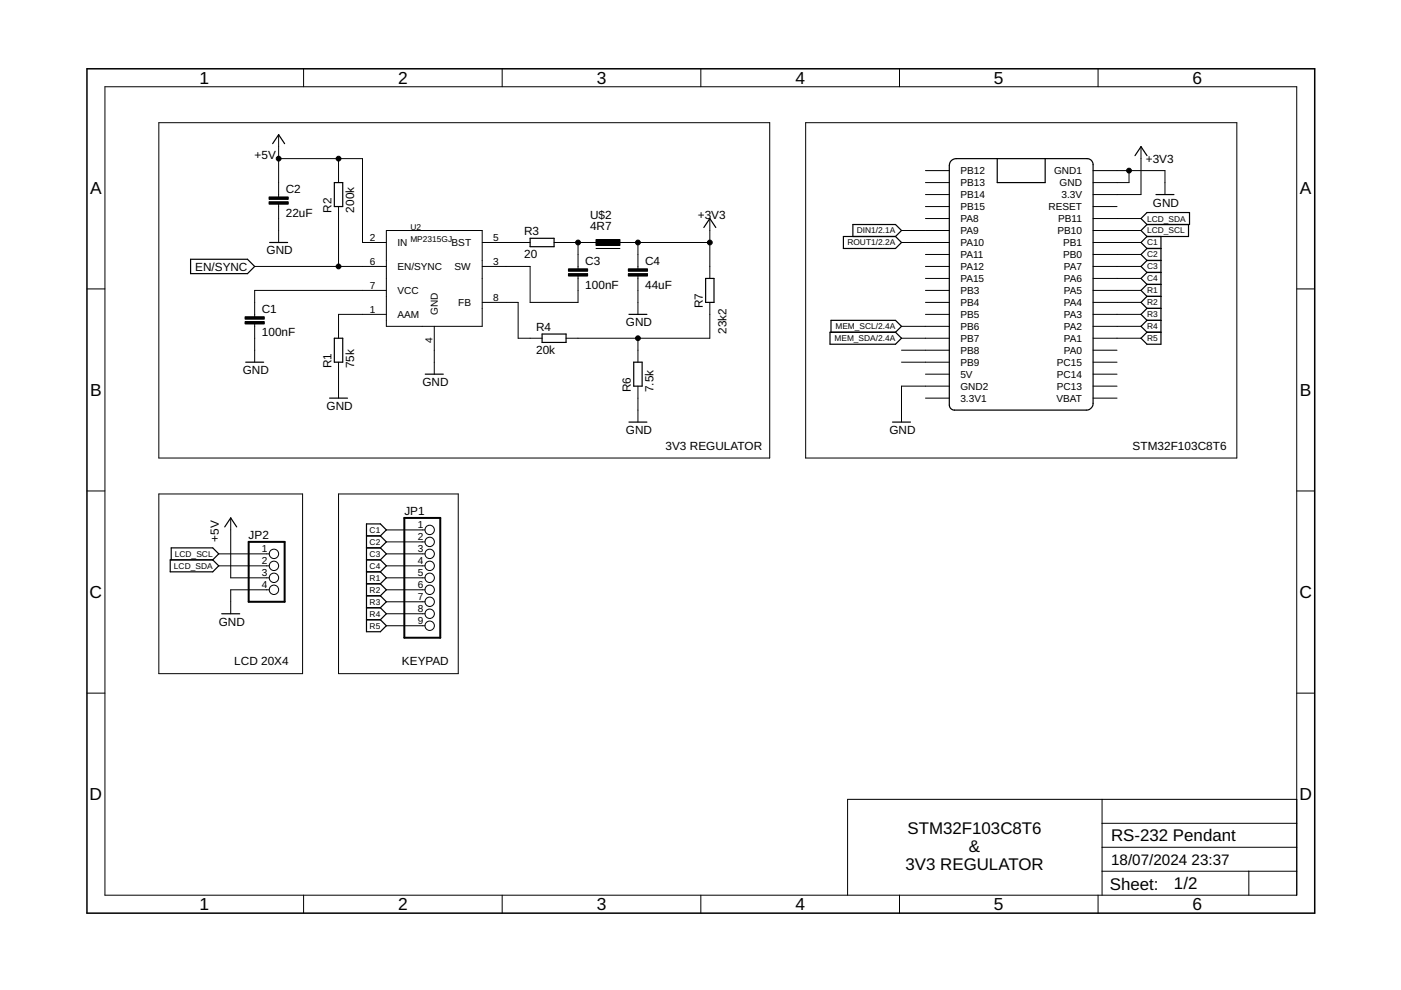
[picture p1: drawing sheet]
<svg xmlns="http://www.w3.org/2000/svg" width="297mm" height="210mm" viewBox="0 0 297 210" stroke-linecap="round" stroke-linejoin="round" font-family="sans-serif">
<g fill="none" stroke="#000" stroke-width=".25">
<path d="M57.8 30.5l1.3-1.9 1.2 1.9M70.9 38.7h1.8v5.1h-1.8zM201.6 34.2l.5-.4 .6-.2h27.8l.8 .3 .3 .5 .2 .5v50.6l-.2 .6-.7 .7-.6 .2h-27.9l-.6-.2-.4-.4-.1-.5v-50.8zM211.4 33.6v5.1h10.2v-5.1M240.6 33l1.3-1.9 1.3 1.9M40.4 55h12.1l1.5 1.5-1.5 1.5h-12.1zM57.2 51.4h3.8M112.4 50.5h5.1v1.8h-5.1zM149.2 48.2l1.3-1.9 1.3 1.9M149.6 59h1.8v5.1h-1.8zM178.8 50.1h11.1l1.2 1.3-1.2 1.3h-11.1zM180.8 50.1v-2.5h9.1l1.2 1.3-1.2 1.2"/>
<path d="M241.9 46.3l1.3-1.2h9v2.5h-9zM243.2 50.1l-1.3 1.3 1.3 1.3M243.2 52.7h2.9M243.2 52.7l-1.3 1.3 1.3 1.2M243.2 55.2h2.9M243.2 55.2l-1.3 1.3 1.3 1.3M243.2 57.8h2.9M243.2 57.8l-1.3 1.2 1.3 1.3M243.2 47.6l-1.3 1.3 1.3 1.2M245.1 41.3h3.8M246.1 50.1v22.9h-2.9l-1.3-1.3 1.3-1.3M252 47.6v2.5h-8.8"/>
<path d="M52.1 76.8h3.8M70.9 71.7h1.8v5.1h-1.8zM90.2 79.3h3.8M114.9 70.8h5.1v1.8h-5.1zM133.3 66.7h3.9M134.4 76.8h1.7v5.1h-1.7zM176 70.4h13.9l1.2 1.3-1.2 1.3h-13.9zM176.2 70.4v-2.5h13.7l1.2 1.3-1.2 1.2M243.2 70.4h2.9M243.2 67.9h2.9M243.2 60.3h2.9M243.2 60.3l-1.3 1.3 1.3 1.2"/>
<path d="M243.2 62.8h2.9M243.2 62.8l-1.3 1.3 1.3 1.3M243.2 65.4h2.9M243.2 65.4l-1.3 1.3 1.3 1.2M243.2 67.9l-1.3 1.3 1.3 1.2M69.9 84.4h3.8M133.3 89.5h3.9M189.2 89.5h3.8M36.1 118.7h9l1.3 1.3-1.3 1.2h-9zM36.3 118.7v-2.5h8.8l1.3 1.2-1.3 1.3M47.6 111.7l1.3-1.9 1.3 1.9M77.7 113.6h2.9"/>
<path d="M77.7 116.2h2.9M77.7 118.7h2.9M80.6 113.6l1.3-1.2-1.3-1.3h-2.9v22.8h2.9l1.3-1.2-1.3-1.3M80.6 113.6l1.3 1.3-1.3 1.3M80.6 116.2l1.3 1.2-1.3 1.3M80.6 118.7l1.3 1.3-1.3 1.2M47 130.1h3.8M77.7 121.2h2.9M77.7 123.8h2.9M77.7 126.3h2.9M77.7 128.9h2.9M77.7 131.4h2.9"/>
<path d="M80.6 121.2l1.3 1.3-1.3 1.3M80.6 123.8l1.3 1.3-1.3 1.2M80.6 126.3l1.3 1.3-1.3 1.3M80.6 128.9l1.3 1.2-1.3 1.3"/>
</g>
<g fill="none" stroke="#000" stroke-width=".21">
<path d="M22.2 18.4h252.7v171.4h-252.7zM64.4 14.6v3.8M106.5 14.6v3.8M148.6 14.6v3.8M190.7 14.6v3.8M232.8 14.6v3.8M33.7 26h129.5v71.1h-129.5zM59.1 33.6h17.8v17.8h5M59.1 28.6v13.2M71.8 33.6v5.1M170.8 26h91.4v71.1h-91.4zM196.2 36.2h5.1"/>
<path d="M196.2 38.7h5.1M231.8 36.2h15.2v5.1M239.4 36.2v2.5h-7.6M241.9 31.1v10.2h-10.1M54 56.5h27.9M59.1 43.3v8.1M71.8 43.8v12.7M81.9 48.9h20.3v20.3h-20.3zM102.2 51.4h10.2M102.2 56.5h10.2v7.6h10.2v-5.6M117.5 51.4h10.1M122.6 51.4v5.6"/>
<path d="M126.4 52.7h5M130.2 51.4h20.3M135.3 51.4v5.6M135.3 58.5v8.2M150.5 46.3v12.7M191.1 48.9h10.2M191.1 51.4h10.2M196.2 41.3h5.1M196.2 43.8h5.1M196.2 46.3h5.1M196.2 54h5.1M196.2 56.5h5.1"/>
<path d="M196.2 59h5.1M231.8 43.8h5M231.8 46.3h10.1M231.8 48.9h10.1M231.8 51.4h10.1M231.8 54h10.1M231.8 56.5h10.1M231.8 59h10.1M18.4 61.3h3.8M54 68.7v8.1M71.8 76.8v7.6M81.9 66.7h-10.1v5"/>
<path d="M81.9 61.6h-27.9v5.6M92.1 69.2v10.1M102.2 64.1h7.7v7.6h5M135.3 71.7v5.1M150.5 64.1v7.6h-30.5M191.1 69.2h10.2M191.1 71.7h10.2M191.1 74.3h10.2M191.1 76.8h10.2M196.2 61.6h5.1M196.2 64.1h5.1M196.2 66.7h5.1"/>
<path d="M196.2 79.3h5.1M231.8 61.6h10.1M231.8 64.1h10.1M231.8 66.7h10.1M231.8 69.2h10.1M231.8 71.7h10.1M231.8 74.3h5M231.8 76.8h5M231.8 79.3h5M274.9 61.3h3.8M135.3 81.9v7.6M196.2 84.4h5.1"/>
<path d="M201.3 81.9h-10.2v7.6M231.8 81.9h5M231.8 84.4h5M18.4 104.1h3.8M33.7 104.7h30.5v38.1h-30.5zM46.4 117.4h10.7M46.4 120h10.7M48.9 109.8v12.7h8.2M71.8 104.7h25.4v38.1h-25.4zM81.9 112.4h8.2M81.9 114.9h8.2M81.9 117.4h8.2"/>
<path d="M81.9 120h8.2M274.9 104.1h3.8M57.1 125.1h-8.2v5M81.9 122.5h8.2M81.9 125.1h8.2M81.9 127.6h8.2M81.9 130.1h8.2M81.9 132.7h8.2M18.4 147h3.8M274.9 147h3.8M233.7 169.5v20.3M233.7 179.6h41.2"/>
<path d="M233.7 174.6h41.2M274.9 169.5h-95.2v20.3M64.4 189.8v3.8M106.5 189.8v3.8M148.6 189.8v3.8M190.7 189.8v3.8M232.8 189.8v3.8M233.7 184.7h41.2M264.8 184.7v5.1"/>
<circle cx="58.1" cy="117.4" r=".99"/>
<circle cx="58.1" cy="120" r=".99"/>
<circle cx="91.1" cy="117.4" r=".99"/>
<circle cx="91.1" cy="112.4" r=".99"/>
<circle cx="91.1" cy="120" r=".99"/>
<circle cx="91.1" cy="114.9" r=".99"/>
<circle cx="58.1" cy="122.5" r=".99"/>
<circle cx="58.1" cy="125.1" r=".99"/>
<circle cx="91.1" cy="127.6" r=".99"/>
<circle cx="91.1" cy="130.1" r=".99"/>
<circle cx="91.1" cy="122.5" r=".99"/>
<circle cx="91.1" cy="125.1" r=".99"/>
<circle cx="91.1" cy="132.7" r=".99"/>
</g>
<path d="M18.4 14.6h260.3v179h-260.3z" fill="none" stroke="#000" stroke-width=".32"/>
<path d="M57 42.8h4.1v.5h-4.1zM57 41.8h4.1v.5h-4.1zM120.5 58h4.1v.5h-4.1zM120.5 57h4.1v.5h-4.1zM126.4 50.8h5v1.2h-5zM133.2 58h4.1v.5h-4.1zM133.2 57h4.1v.5h-4.1zM52 68.2h4v.5h-4zM52 67.2h4v.5h-4z" fill="#000" stroke="#000" stroke-width=".21"/>
<path d="M52.7 114.9h7.6v12.7h-7.6zM85.7 109.8h7.6v25.4h-7.6z" fill="none" stroke="#000" stroke-width=".42"/>
<g fill="#000" stroke="#000" stroke-width=".21">
<circle cx="59.1" cy="33.6" r=".51"/>
<circle cx="71.8" cy="33.6" r=".51"/>
<circle cx="239.4" cy="36.2" r=".51"/>
<circle cx="71.8" cy="56.5" r=".51"/>
<circle cx="122.6" cy="51.4" r=".51"/>
<circle cx="135.3" cy="51.4" r=".51"/>
<circle cx="150.5" cy="51.4" r=".51"/>
<circle cx="135.3" cy="71.7" r=".51"/>
</g>
<g font-size="3.7">
<text x="42.3" y="17.8">1</text>
<text x="84.4" y="17.8">2</text>
<text x="126.5" y="17.8">3</text>
<text x="168.6" y="17.8">4</text>
<text x="210.7" y="17.8">5</text>
<text x="252.9" y="17.8">6</text>
<text x="19.1" y="41.1">A</text>
<text x="275.6" y="41.1">A</text>
<text x="19.1" y="84">B</text>
<text x="275.6" y="84">B</text>
<text x="19" y="126.8">C</text>
<text x="275.5" y="126.8">C</text>
<text x="19" y="169.7">D</text>
<text x="275.5" y="169.7">D</text>
<text x="42.3" y="193">1</text>
<text x="84.4" y="193">2</text>
<text x="126.5" y="193">3</text>
<text x="168.6" y="193">4</text>
<text x="210.7" y="193">5</text>
<text x="252.9" y="193">6</text>
</g>
<g font-size="3.6">
<text x="192.4" y="176.9">STM32F103C8T6</text>
<text x="235.6" y="178.4">RS-232 Pendant</text>
<text x="192" y="184.5">3V3 REGULATOR</text>
<text x="205.4" y="180.7">&amp;</text>
<text x="235.3" y="188.7">Sheet:</text>
<text x="248.9" y="188.5">1/2</text>
</g>
<g font-size="3.2">
<text x="235.6" y="183.5">18/07/2024</text>
<text x="252.6" y="183.5">23:37</text>
</g>
<g font-size="2.5">
<text x="54" y="33.6">+5V</text>
<text x="242.9" y="34.6">+3V3</text>
<text x="60.6" y="40.9">C2</text>
<text x="60.6" y="45.9">22uF</text>
<text x="70.3" y="45.1" transform="rotate(-90 70.3 45.1)">R2</text>
<text x="75.1" y="45.1" transform="rotate(-90 75.1 45.1)">200k</text>
<text x="125.1" y="46.3">U$2</text>
<text x="148" y="46.3">+3V3</text>
<text x="244.5" y="43.8">GND</text>
<text x="56.5" y="53.9">GND</text>
<text x="111.1" y="49.9">R3</text>
<text x="125.1" y="48.9">4R7</text>
<text x="41.4" y="57.4">EN/SYNC</text>
<text x="111.1" y="54.7">20</text>
<text x="124.1" y="56.1">C3</text>
<text x="136.8" y="56.1">C4</text>
<text x="124.1" y="61.2">100nF</text>
<text x="136.8" y="61.2">44uF</text>
<text x="149" y="65.4" transform="rotate(-90 149 65.4)">R7</text>
<text x="55.5" y="71.3">100nF</text>
<text x="55.5" y="66.3">C1</text>
<text x="113.7" y="70.2">R4</text>
<text x="132.7" y="69.2">GND</text>
<text x="154" y="70.8" transform="rotate(-90 154 70.8)">23k2</text>
<text x="113.7" y="75">20k</text>
<text x="51.5" y="79.3">GND</text>
<text x="70.3" y="78.1" transform="rotate(-90 70.3 78.1)">R1</text>
<text x="75.1" y="78.1" transform="rotate(-90 75.1 78.1)">75k</text>
<text x="89.5" y="81.9">GND</text>
<text x="133.8" y="83.1" transform="rotate(-90 133.8 83.1)">R6</text>
<text x="138.6" y="83.1" transform="rotate(-90 138.6 83.1)">7.5k</text>
<text x="69.2" y="87">GND</text>
<text x="132.7" y="92">GND</text>
<text x="141.1" y="95.3">3V3 REGULATOR</text>
<text x="188.6" y="92">GND</text>
<text x="240.1" y="95.3">STM32F103C8T6</text>
<text x="85.7" y="109.2">JP1</text>
<text x="46.4" y="114.9" transform="rotate(-90 46.4 114.9)">+5V</text>
<text x="52.7" y="114.3">JP2</text>
<text x="46.4" y="132.7">GND</text>
<text x="49.7" y="141">LCD 20X4</text>
<text x="85.2" y="141">KEYPAD</text>
</g>
<g font-size="2.1">
<text x="203.6" y="36.9">PB12</text>
<text x="203.6" y="39.5">PB13</text>
<text x="223.5" y="36.9">GND1</text>
<text x="224.7" y="39.5">GND</text>
<text x="203.6" y="42">PB14</text>
<text x="203.6" y="44.6">PB15</text>
<text x="203.6" y="47.1">PA8</text>
<text x="222.3" y="44.6">RESET</text>
<text x="224.4" y="47.1">PB11</text>
<text x="225" y="42">3.3V</text>
<text x="78.4" y="51.1">2</text>
<text x="84.3" y="52.2">IN</text>
<text x="95.8" y="52.2">BST</text>
<text x="104.6" y="51.1">5</text>
<text x="203.6" y="49.6">PA9</text>
<text x="203.6" y="52.2">PA10</text>
<text x="224.2" y="49.6">PB10</text>
<text x="225.4" y="52.2">PB1</text>
<text x="78.4" y="56.1">6</text>
<text x="84.3" y="57.2">EN/SYNC</text>
<text x="96.3" y="57.2">SW</text>
<text x="104.6" y="56.1">3</text>
<text x="203.6" y="54.7">PA11</text>
<text x="203.6" y="57.2">PA12</text>
<text x="203.6" y="59.8">PA15</text>
<text x="225.4" y="54.7">PB0</text>
<text x="225.5" y="57.2">PA7</text>
<text x="225.5" y="59.8">PA6</text>
<text x="78.4" y="61.2">7</text>
<text x="84.3" y="62.3">VCC</text>
<text x="97.2" y="64.9">FB</text>
<text x="104.6" y="63.7">8</text>
<text x="203.6" y="62.3">PB3</text>
<text x="203.6" y="64.9">PB4</text>
<text x="225.5" y="62.3">PA5</text>
<text x="225.5" y="64.9">PA4</text>
<text x="78.4" y="66.3">1</text>
<text x="84.3" y="67.4">AAM</text>
<text x="92.8" y="66.8" transform="rotate(-90 92.8 66.8)">GND</text>
<text x="203.6" y="67.4">PB5</text>
<text x="203.6" y="69.9">PB6</text>
<text x="225.5" y="67.4">PA3</text>
<text x="225.5" y="69.9">PA2</text>
<text x="91.7" y="72.7" transform="rotate(-90 91.7 72.7)">4</text>
<text x="203.6" y="72.5">PB7</text>
<text x="203.6" y="75">PB8</text>
<text x="203.6" y="77.6">PB9</text>
<text x="224.1" y="77.6">PC15</text>
<text x="225.5" y="72.5">PA1</text>
<text x="225.5" y="75">PA0</text>
<text x="203.6" y="80.1">5V</text>
<text x="203.6" y="82.6">GND2</text>
<text x="224.1" y="80.1">PC14</text>
<text x="224.1" y="82.6">PC13</text>
<text x="203.6" y="85.2">3.3V1</text>
<text x="224" y="85.2">VBAT</text>
<text x="88.6" y="112">1</text>
<text x="55.5" y="117.1">1</text>
<text x="55.5" y="119.6">2</text>
<text x="88.6" y="114.5">2</text>
<text x="88.6" y="117.1">3</text>
<text x="88.6" y="119.6">4</text>
<text x="55.5" y="122.2">3</text>
<text x="55.5" y="124.7">4</text>
<text x="88.6" y="122.2">5</text>
<text x="88.6" y="124.7">6</text>
<text x="88.6" y="127.2">7</text>
<text x="88.6" y="129.8">8</text>
<text x="88.6" y="132.3">9</text>
</g>
<g font-size="1.8">
<text x="243.2" y="47">LCD_SDA</text>
<text x="87" y="51.4">MP2315GJ</text>
<text x="87" y="48.9">U2</text>
<text x="179.7" y="52">ROUT1/2.2A</text>
<text x="181.6" y="49.5">DIN1/2.1A</text>
<text x="243.2" y="52">C1</text>
<text x="243.2" y="49.5">LCD_SCL</text>
<text x="243.2" y="54.6">C2</text>
<text x="243.2" y="57.1">C3</text>
<text x="243.2" y="59.7">C4</text>
<text x="243.2" y="62.2">R1</text>
<text x="243.2" y="64.7">R2</text>
<text x="177.1" y="69.8">MEM_SCL/2.4A</text>
<text x="243.2" y="67.3">R3</text>
<text x="243.2" y="69.8">R4</text>
<text x="176.9" y="72.4">MEM_SDA/2.4A</text>
<text x="243.2" y="72.4">R5</text>
<text x="78.4" y="113">C1</text>
<text x="37.1" y="118.1">LCD_SCL</text>
<text x="78.4" y="115.5">C2</text>
<text x="78.4" y="118.1">C3</text>
<text x="36.9" y="120.6">LCD_SDA</text>
<text x="78.4" y="120.6">C4</text>
<text x="78.4" y="123.1">R1</text>
<text x="78.4" y="125.7">R2</text>
<text x="78.4" y="128.2">R3</text>
<text x="78.4" y="130.8">R4</text>
<text x="78.4" y="133.3">R5</text>
</g>
</svg>
